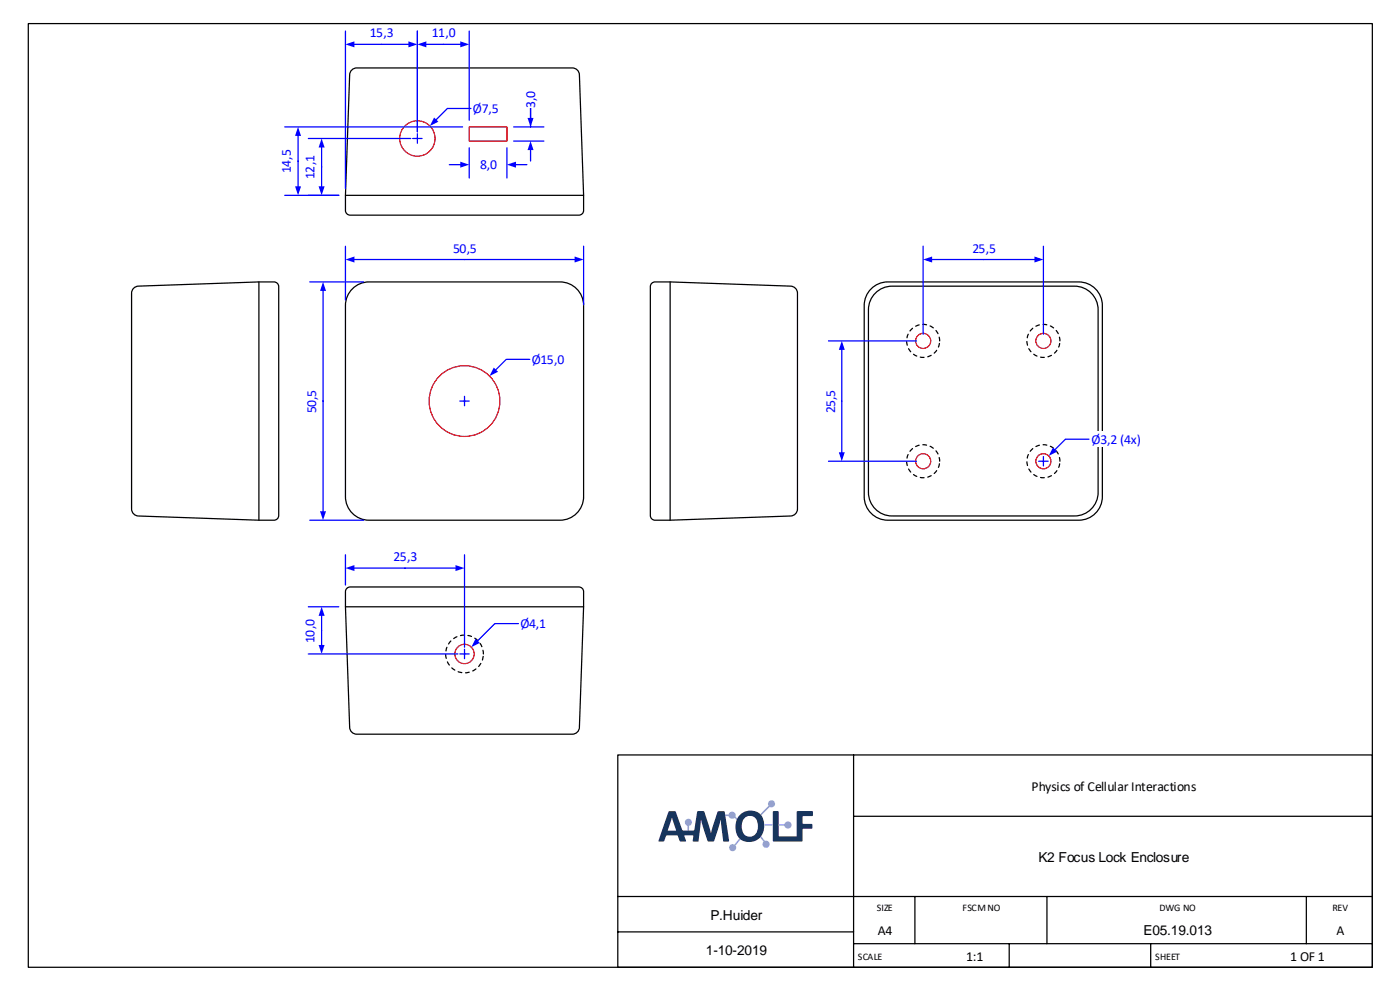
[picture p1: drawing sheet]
<svg xmlns="http://www.w3.org/2000/svg" width="297mm" height="210mm" viewBox="0 0 297 210" stroke-linecap="round" stroke-linejoin="round" font-family="sans-serif">
<path d="M131 160h160v45h-160zM181 160v13M291 173h-110v27M131 190h160M131 197.5h50M194 190v10M214 200v5M222 190v10M244 200v5M277 190v10M291 200h-110v5" fill="none" stroke="#000" stroke-width=".26"/>
<path d="M164 171.9h.9l.2 .2 .1 5.1 3.7 .1 .1-5.4 3.4 .1-.1 .9-1.9 .1-.2 .2 .1 1.4h1.8l.2 .2v.6l-.2 .2-1.9 .1-.1 2.6-6 .1-.2-.2z" fill-rule="evenodd" fill="#17355d"/>
<g fill="#8db1e2">
<path d="M165.1 174.7h1.1a.78 .78 0 0 1 1.4-.4 .78 .78 0 0 1-.5 1.3l-.5-.2-.3-.4h-1.2z" fill-rule="evenodd"/>
<path d="M163.1 169.8a.77 .77 0 0 1 1 0 .77 .77 0 0 1 .1 1.1 .77 .77 0 0 1-1 .2l-1.8 1.7-.2-.2 1.7-1.7-.1-.5z" fill-rule="evenodd"/>
<path d="M153.8 172.6h.6a.87 .87 0 0 1 1.1-.6 .87 .87 0 0 1 .5 1.2l.3 .3-.1 .3-.4-.4a1.06 1.06 0 0 1-1.4-.4h-.6z" fill-rule="evenodd"/>
<path d="M154.9 179.1l.2-.2h.6l1.1-1.2 .2 .2-1 1.2a.77 .77 0 0 1-.1 1.1 .77 .77 0 0 1-1-.1 .77 .77 0 0 1 0-1z" fill-rule="evenodd"/>
<path d="M161.4 177.2l.8 .9a.78 .78 0 0 1 1 .5 .78 .78 0 0 1-.5 1 .78 .78 0 0 1-1-.4l.2-.8-.7-.9z" fill-rule="evenodd"/>
<path d="M145.4 173.7a.8 .8 0 0 1 1.3 .3 .8 .8 0 0 1-.6 1.1v.9h-.3l-.1-1a.77 .77 0 0 1-.3-1.3z" fill-rule="evenodd"/>
</g>
<g fill="#17355d">
<path d="M141.9 171.9l-2.3 6.3 .2 .2 .9-.1 .5-1.1 .3-.2 2.1 .1 .6 1.2 1.1 .1 .2-.2-.4-1.1 1.8-.1 .1 .2-.1 1.1 1.2 .1 .5-4.8 1.5 4.7h1.3l1.4-4.7 .6 4.8 1.2-.1-1-6.4-1.4 .1-1.5 4.6-1.4-4.6-1.3-.1-.2 .2-.6 3.9h-2.3l-.3-.1-1.3-3.9zM142.5 173.2l.9 2.8h-1.8z" fill-rule="evenodd"/>
<path d="M157 172.6a3.8 3.8 0 0 0 0 5.3 3.3 3.3 0 0 0 3.8-.1 3.3 3.3 0 0 0 1.2-3.6 2.92 2.92 0 0 0-2-2.3 2.92 2.92 0 0 0-3 .7zM157.8 173.5a1.65 1.65 0 0 1 1.8-.5 1.65 1.65 0 0 1 1.1 1.5 2.1 2.1 0 0 1-1.7 2.8 1.84 1.84 0 0 1-1.7-2.2v-.7z" fill-rule="evenodd"/>
</g>
<path d="M162 174.7h1.9v.3h-1.9z" fill-rule="evenodd" fill="#8db1e2"/>
<path d="M6 5h285v200h-285zM74.5 15l.7-.5 .4-.1h45.8a1.5 1.5 0 0 1 1.5 1.4l.9 28.8a1 1 0 0 1-1.1 1h-48.5a1 1 0 0 1-.9-1l.8-28.8zM54.9 59.7v50.6M73.3 41.4h50.5M142.1 59.7v50.6M28.5 60.9l.8-.3 28.8-.9a1 1 0 0 1 1 1v48.6a1 1 0 0 1-1 1l-28.8-.9a1.5 1.5 0 0 1-1.4-1.5v-45.8l.1-.4zM75 60.9a5 5 0 0 1 3.2-1.2h40.5a5 5 0 0 1 5.1 5v40.6a5 5 0 0 1-5.1 5h-40.5a5 5 0 0 1-4.9-5v-40.6a5 5 0 0 1 1.7-3.8zM138.2 60l.7-.3h3.2l25.6 .9a1.5 1.5 0 0 1 1.4 1.5v45.8a1.5 1.5 0 0 1-1.4 1.5l-28.8 .9a1 1 0 0 1-1-1v-48.6zM185 60.9a5 5 0 0 1 3.2-1.2h40.6a5 5 0 0 1 5 5v40.6a5 5 0 0 1-5 5h-40.6a5 5 0 0 1-4.9-5v-40.6a5 5 0 0 1 1.7-3.8zM185.9 61.8a5 5 0 0 1 3.2-1.2h38.7a5 5 0 0 1 5.1 5v38.8a5 5 0 0 1-5.1 5h-38.7a5 5 0 0 1-5-5v-38.8a5 5 0 0 1 1.8-3.8zM73.3 128.6h50.5M73.5 124.7l.7-.3h48.5a1 1 0 0 1 1.1 1l-.9 28.8a1.5 1.5 0 0 1-1.5 1.4h-45.8a1.5 1.5 0 0 1-1.5-1.4l-.8-25.6v-3.2z" fill="none" stroke="#000" stroke-width=".26"/>
<g fill="none" stroke="#f00" stroke-width=".26">
<path d="M99.5 26.9h8v3h-8z"/>
<circle cx="88.5" cy="29.4" r="3.8"/>
<circle cx="195.8" cy="72.3" r="1.6"/>
<circle cx="221.2" cy="72.3" r="1.6"/>
<circle cx="98.5" cy="85" r="7.5"/>
<circle cx="195.8" cy="97.7" r="1.6"/>
<circle cx="221.2" cy="97.7" r="1.6"/>
<circle cx="98.5" cy="138.6" r="2.05"/>
</g>
<g fill="none" stroke="#000" stroke-width=".26" stroke-dasharray=".8 .8">
<circle cx="195.7" cy="72.2" r="3.5"/>
<circle cx="221.3" cy="72.2" r="3.5"/>
<circle cx="195.7" cy="97.8" r="3.5"/>
<circle cx="221.3" cy="97.8" r="3.5"/>
<circle cx="98.5" cy="138.6" r="4"/>
</g>
<path d="M73.3 52.2v11.4zM123.8 52.2v12.4z" fill-rule="evenodd" fill="#fff"/>
<path d="M73.3 52.2v11.4zM75 55h47M123.8 52.2v12.4z" fill="none" stroke="#00f" stroke-width=".26"/>
<g fill="#00f">
<path d="M73.3 55l1.9-.6v1.2z"/>
<path d="M121.8 54.4l2 .6-2 .6z"/>
</g>
<g fill="#fff">
<path d="M96 50.9h5v3.4h-5z" fill-rule="evenodd"/>
<path d="M65.7 110.3h11.4zM65.7 59.7h11.4z" fill-rule="evenodd"/>
</g>
<path d="M65.7 59.7h11.4zM68.5 61.5v47M65.7 110.3h11.4z" fill="none" stroke="#00f" stroke-width=".26"/>
<g fill="#00f">
<path d="M67.9 108.3h1.2l-.6 2z"/>
<path d="M68.5 59.7l.6 2h-1.2z"/>
</g>
<g fill="#fff">
<path d="M64.4 82.5h3.4v5h-3.4z" fill-rule="evenodd"/>
<path d="M195.7 52.2v18.6zM221.3 52.2v18.6z" fill-rule="evenodd"/>
</g>
<path d="M195.7 52.2v18.6zM197.5 55h22M221.3 52.2v18.6z" fill="none" stroke="#00f" stroke-width=".26"/>
<g fill="#00f">
<path d="M195.7 55l2-.6v1.2z"/>
<path d="M219.3 54.4l2 .6-2 .6z"/>
</g>
<g fill="#fff">
<path d="M206 50.9h5v3.4h-5z" fill-rule="evenodd"/>
<path d="M175.7 97.8h18.6zM175.7 72.2h18.6z" fill-rule="evenodd"/>
</g>
<path d="M175.7 72.2h18.6zM178.5 74v22M175.7 97.8h18.6z" fill="none" stroke="#00f" stroke-width=".26"/>
<g fill="#00f">
<path d="M177.9 95.8h1.2l-.6 2z"/>
<path d="M178.5 72.2l.6 2h-1.2z"/>
</g>
<g fill="#fff">
<path d="M174.4 82.5h3.4v5h-3.4z" fill-rule="evenodd"/>
<path d="M97.5 85h2zM98.5 84v2z" fill-rule="evenodd"/>
</g>
<path d="M112.3 76.2h-5l-2.3 2.3M97.5 85h2zM98.5 84v2z" fill="none" stroke="#00f" stroke-width=".26"/>
<path d="M104.7 77.9l.9 .9-1.8 .9z" fill="#00f"/>
<g fill="#fff">
<path d="M112.7 74.5h6.8v3.4h-6.8z" fill-rule="evenodd"/>
<path d="M87.5 29.4h2zM88.5 28.3v2z" fill-rule="evenodd"/>
</g>
<path d="M87.5 29.4h2zM88.5 28.3v2zM99.9 23h-5l-2.5 2.5" fill="none" stroke="#00f" stroke-width=".26"/>
<path d="M92.1 24.9l.8 .9-1.7 .9z" fill="#00f"/>
<g fill="#fff">
<path d="M100.2 21.3h5.4v3.4h-5.4z" fill-rule="evenodd"/>
<path d="M220.2 97.8h2zM221.3 96.7v2z" fill-rule="evenodd"/>
</g>
<path d="M220.2 97.8h2zM221.3 96.7v2zM230.9 93.1h-5l-2.3 2.3" fill="none" stroke="#00f" stroke-width=".26"/>
<path d="M223.3 94.8l.9 .9-1.8 .9z" fill="#00f"/>
<g fill="#fff">
<path d="M231.2 91.4h10.5v3.4h-10.5z" fill-rule="evenodd"/>
<path d="M97.5 138.6h2zM98.5 137.6v2z" fill-rule="evenodd"/>
</g>
<path d="M97.5 138.6h2zM98.5 137.6v2zM109.9 132.2h-5l-3.7 3.7" fill="none" stroke="#00f" stroke-width=".26"/>
<path d="M100.8 135.4l.9 .9-1.8 .8z" fill="#00f"/>
<g fill="#fff">
<path d="M110.3 130.5h5.4v3.4h-5.4z" fill-rule="evenodd"/>
<path d="M99.5 31.3v6.4zM107.5 31.3v6.4z" fill-rule="evenodd"/>
</g>
<path d="M95.3 34.9h2.5M99.5 31.3v6.4zM107.5 31.3v6.4zM109.2 34.9h2.5" fill="none" stroke="#00f" stroke-width=".26"/>
<g fill="#00f">
<path d="M97.6 34.3l1.9 .6-1.9 .6z"/>
<path d="M107.5 34.9l1.9-.6v1.2z"/>
</g>
<g fill="#fff">
<path d="M101.7 33.3h3.6v3.4h-3.6z" fill-rule="evenodd"/>
<path d="M108.9 29.9h6.4zM108.9 26.9h6.4zM112.5 21v5.9z" fill-rule="evenodd"/>
</g>
<path d="M108.9 29.9h6.4zM108.9 26.9h6.4zM112.5 21v5.9zM112.5 22.7v2.5M112.5 31.6v2.5" fill="none" stroke="#00f" stroke-width=".26"/>
<g fill="#00f">
<path d="M112.5 29.9l.6 1.9h-1.2z"/>
<path d="M111.9 25h1.2l-.6 1.9z"/>
</g>
<g fill="#fff">
<path d="M110.8 19.2h3.4v3.6h-3.4z" fill-rule="evenodd"/>
<path d="M65.4 41.4h6.4zM65.4 29.4h21.7z" fill-rule="evenodd"/>
</g>
<path d="M65.4 29.4h21.7zM68.2 31.1v8.6M65.4 41.4h6.4z" fill="none" stroke="#00f" stroke-width=".26"/>
<g fill="#00f">
<path d="M67.6 39.5h1.2l-.6 1.9z"/>
<path d="M68.2 29.4l.6 1.9h-1.2z"/>
</g>
<g fill="#fff">
<path d="M64.1 32.9h3.4v5h-3.4z" fill-rule="evenodd"/>
<path d="M60.4 41.4h11.4zM60.4 26.9h37.7z" fill-rule="evenodd"/>
</g>
<path d="M60.4 26.9h37.7zM63.2 28.6v11.1M60.4 41.4h11.4z" fill="none" stroke="#00f" stroke-width=".26"/>
<g fill="#00f">
<path d="M62.6 39.5h1.2l-.6 1.9z"/>
<path d="M63.2 26.9l.6 1.9h-1.2z"/>
</g>
<g fill="#fff">
<path d="M59.1 31.7h3.4v4.9h-3.4z" fill-rule="evenodd"/>
<path d="M73.3 6.6v33.4zM88.5 6.6v21.3z" fill-rule="evenodd"/>
</g>
<path d="M73.3 6.6v33.4zM75 9.4h11.8M88.5 6.6v21.3z" fill="none" stroke="#00f" stroke-width=".26"/>
<g fill="#00f">
<path d="M73.3 9.4l1.9-.6v1.2z"/>
<path d="M86.6 8.8l1.9 .6-1.9 .6z"/>
</g>
<g fill="#fff">
<path d="M78.4 5.3h5v3.4h-5z" fill-rule="evenodd"/>
<path d="M88.5 6.6v21.3zM99.5 6.6v18.9z" fill-rule="evenodd"/>
</g>
<path d="M88.5 6.6v21.3zM90.2 9.4h7.6M99.5 6.6v18.9z" fill="none" stroke="#00f" stroke-width=".26"/>
<g fill="#00f">
<path d="M88.5 9.4l1.9-.6v1.2z"/>
<path d="M97.6 8.8l1.9 .6-1.9 .6z"/>
</g>
<g fill="#fff">
<path d="M91.5 5.3h5v3.4h-5z" fill-rule="evenodd"/>
<path d="M73.3 117.6v6.4zM98.5 117.6v19.6z" fill-rule="evenodd"/>
</g>
<path d="M73.3 117.6v6.4zM98.5 117.6v19.6zM75 120.4h21.8" fill="none" stroke="#00f" stroke-width=".26"/>
<g fill="#00f">
<path d="M73.3 120.4l1.9-.6v1.2z"/>
<path d="M96.6 119.8l1.9 .6-1.9 .6z"/>
</g>
<g fill="#fff">
<path d="M83.4 116.3h5v3.4h-5z" fill-rule="evenodd"/>
<path d="M65.4 138.6h31.7zM65.4 128.6h6.4z" fill-rule="evenodd"/>
</g>
<path d="M65.4 138.6h31.7zM65.4 128.6h6.4zM68.2 130.3v6.6" fill="none" stroke="#00f" stroke-width=".26"/>
<g fill="#00f">
<path d="M67.6 136.7h1.2l-.6 1.9z"/>
<path d="M68.2 128.6l.6 1.9h-1.2z"/>
</g>
<path d="M64.1 131.1h3.4v5h-3.4z" fill-rule="evenodd" fill="#fff"/>
<g font-size="2.9" fill="#00f">
<text x="78.5" y="7.9">15,3</text>
<text x="91.6" y="7.9">11,0</text>
<text x="100.3" y="23.9">Ø7,5</text>
<text x="113.4" y="22.8" transform="rotate(-90 113.4 22.8)">3,0</text>
<text x="101.8" y="35.9">8,0</text>
<text x="61.7" y="36.7" transform="rotate(-90 61.7 36.7)">14,5</text>
<text x="66.7" y="37.9" transform="rotate(-90 66.7 37.9)">12,1</text>
<text x="96.1" y="53.5">50,5</text>
<text x="206.2" y="53.5">25,5</text>
<text x="112.8" y="77.1">Ø15,0</text>
<text x="67" y="87.6" transform="rotate(-90 67 87.6)">50,5</text>
<text x="177.1" y="87.6" transform="rotate(-90 177.1 87.6)">25,5</text>
<text x="231.4" y="94.1">Ø</text>
<text x="233.3" y="94.1">3,2 (4x)</text>
<text x="83.4" y="119">25,3</text>
<text x="66.7" y="136.3" transform="rotate(-90 66.7 136.3)">10,0</text>
<text x="110.3" y="133.2">Ø4,1</text>
</g>
<g font-size="2.9">
<text x="218.7" y="167.7">Physics of Cellular Interactions</text>
<text x="220.2" y="182.7">K2 Focus Lock Enclosure</text>
<text x="150.6" y="195">P.Huider</text>
<text x="149.7" y="202.5">1-10-2019</text>
<text x="186.1" y="198.2">A4</text>
<text x="204.9" y="203.7">1:1</text>
<text x="242.5" y="198.2">E05.19.013</text>
<text x="273.6" y="203.7">1 OF 1</text>
<text x="283.4" y="198.2">A</text>
</g>
<g font-size="2.1">
<text x="185.9" y="193">SIZE</text>
<text x="204.1" y="193">FSCM NO</text>
<text x="245.8" y="193">DWG NO</text>
<text x="282.6" y="193">REV</text>
<text x="181.9" y="203.5">SCALE</text>
<text x="244.9" y="203.5">SHEET</text>
</g>
</svg>
